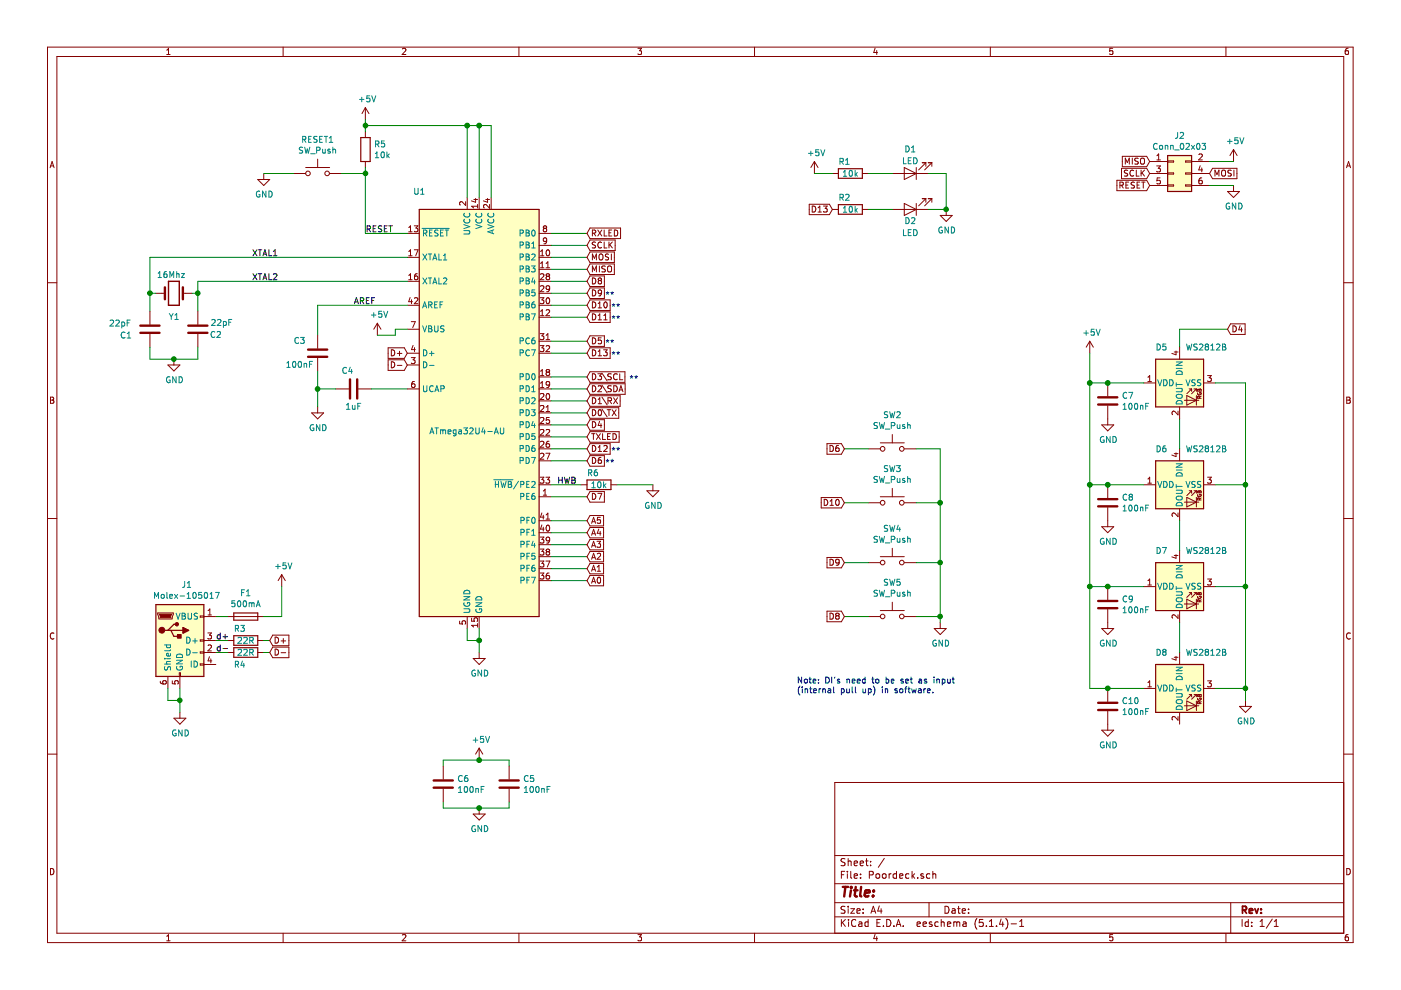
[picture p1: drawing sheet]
EESchema Schematic File Version 4
LIBS:555Timer-cache
EELAYER 29 0
EELAYER END
$Descr A4 11693 8268
encoding utf-8
Sheet 1 1
Title ""
Date ""
Rev ""
Comp ""
Comment1 ""
Comment2 ""
Comment3 ""
Comment4 ""
$EndDescr
$Comp
L Device:Crystal Y1
U 1 1
P 1450 2450
F 0 "Y1" H 1400 2650 50  0000 L CNN
F 1 "16Mhz" H 1350 2300 50  0000 L CNN
F 2 "Crystal:Crystal_SMD_5032-2Pin_5.0x3.2mm_HandSoldering" H 1450 2450 50  0001 C CNN
F 3 "~" H 1450 2450 50  0001 C CNN
	1    1450 2450
	-1   0    0    1   
$EndComp
$Comp
L Device:C C1
U 1 1
P 1250 2750
F 0 "C1" H 1050 2700 50  0000 C CNN
F 1 "22pF" H 1000 2800 50  0000 C CNN
F 2 "Capacitor_SMD:C_0805_2012Metric_Pad1.15x1.40mm_HandSolder" H 1288 2600 50  0001 C CNN
F 3 "~" H 1250 2750 50  0001 C CNN
	1    1250 2750
	1    0    0    -1  
$EndComp
$Comp
L Device:C C2
U 1 1
P 1650 2750
F 0 "C2" H 1500 2800 50  0000 C CNN
F 1 "22pF" H 1450 2700 50  0000 C CNN
F 2 "Capacitor_SMD:C_0805_2012Metric_Pad1.15x1.40mm_HandSolder" H 1688 2600 50  0001 C CNN
F 3 "~" H 1650 2750 50  0001 C CNN
	1    1650 2750
	-1   0    0    1   
$EndComp
$Comp
L Device:C C5
U 1 1
P 4250 6550
F 0 "C5" H 4365 6596 50  0000 L CNN
F 1 "100nF" H 4365 6505 50  0000 L CNN
F 2 "Capacitor_SMD:C_0805_2012Metric_Pad1.15x1.40mm_HandSolder" H 4288 6400 50  0001 C CNN
F 3 "~" H 4250 6550 50  0001 C CNN
	1    4250 6550
	1    0    0    -1  
$EndComp
$Comp
L Switch:SW_Push RESET1
U 1 1
P 2650 1450
F 0 "RESET1" H 2650 1735 50  0000 C CNN
F 1 "SW_Push" H 2650 1644 50  0000 C CNN
F 2 "Button_Switch_SMD:SW_SPST_B3S-1000" H 2650 1650 50  0001 C CNN
F 3 "~" H 2650 1650 50  0001 C CNN
	1    2650 1450
	1    0    0    -1  
$EndComp
$Comp
L power:+5V #PWR0101
U 1 1
P 3050 1000
F 0 "#PWR0101" H 3050 850 50  0001 C CNN
F 1 "+5V" H 3065 1173 50  0000 C CNN
F 2 "" H 3050 1000 50  0001 C CNN
F 3 "" H 3050 1000 50  0001 C CNN
	1    3050 1000
	1    0    0    -1  
$EndComp
$Comp
L power:+5V #PWR0102
U 1 1
P 2350 4900
F 0 "#PWR0102" H 2350 4750 50  0001 C CNN
F 1 "+5V" H 2365 5073 50  0000 C CNN
F 2 "" H 2350 4900 50  0001 C CNN
F 3 "" H 2350 4900 50  0001 C CNN
	1    2350 4900
	1    0    0    -1  
$EndComp
$Comp
L power:GND #PWR0103
U 1 1
P 1500 5950
F 0 "#PWR0103" H 1500 5700 50  0001 C CNN
F 1 "GND" H 1505 5777 50  0000 C CNN
F 2 "" H 1500 5950 50  0001 C CNN
F 3 "" H 1500 5950 50  0001 C CNN
	1    1500 5950
	1    0    0    -1  
$EndComp
$Comp
L power:GND #PWR0104
U 1 1
P 1450 3000
F 0 "#PWR0104" H 1450 2750 50  0001 C CNN
F 1 "GND" H 1455 2827 50  0000 C CNN
F 2 "" H 1450 3000 50  0001 C CNN
F 3 "" H 1450 3000 50  0001 C CNN
	1    1450 3000
	1    0    0    -1  
$EndComp
$Comp
L power:GND #PWR0105
U 1 1
P 2200 1450
F 0 "#PWR0105" H 2200 1200 50  0001 C CNN
F 1 "GND" H 2205 1277 50  0000 C CNN
F 2 "" H 2200 1450 50  0001 C CNN
F 3 "" H 2200 1450 50  0001 C CNN
	1    2200 1450
	1    0    0    -1  
$EndComp
$Comp
L Device:R R5
U 1 1
P 3050 1250
F 0 "R5" H 3120 1296 50  0000 L CNN
F 1 "10k" H 3120 1205 50  0000 L CNN
F 2 "Resistor_SMD:R_0805_2012Metric_Pad1.15x1.40mm_HandSolder" V 2980 1250 50  0001 C CNN
F 3 "~" H 3050 1250 50  0001 C CNN
	1    3050 1250
	1    0    0    -1  
$EndComp
Text GLabel 3400 2950 0    50   Input ~ 0
D+
Text GLabel 3400 3050 0    50   Input ~ 0
D-
Wire Wire Line
	3400 1950 3050 1950
Wire Wire Line
	3050 1950 3050 1450
Wire Wire Line
	3050 1100 3050 1050
Wire Wire Line
	2850 1450 3050 1450
Connection ~ 3050 1450
Wire Wire Line
	3050 1450 3050 1400
Wire Wire Line
	2450 1450 2200 1450
Wire Wire Line
	3050 1050 3900 1050
Wire Wire Line
	4100 1050 4100 1650
Connection ~ 3050 1050
Wire Wire Line
	3050 1050 3050 1000
Wire Wire Line
	4000 1650 4000 1050
Connection ~ 4000 1050
Wire Wire Line
	4000 1050 4100 1050
Wire Wire Line
	3900 1650 3900 1050
Connection ~ 3900 1050
Wire Wire Line
	3900 1050 4000 1050
Wire Wire Line
	1500 5750 1500 5850
Wire Wire Line
	1400 5750 1400 5850
Wire Wire Line
	1400 5850 1500 5850
Connection ~ 1500 5850
Wire Wire Line
	1500 5850 1500 5950
$Comp
L Device:Fuse F1
U 1 1
P 2050 5150
F 0 "F1" V 1853 5150 50  0000 C CNN
F 1 "500mA" V 1944 5150 50  0000 C CNN
F 2 "Fuse:Fuse_0805_2012Metric_Pad1.15x1.40mm_HandSolder" V 1980 5150 50  0001 C CNN
F 3 "~" H 2050 5150 50  0001 C CNN
	1    2050 5150
	0    1    1    0   
$EndComp
Wire Wire Line
	2200 5150 2350 5150
Wire Wire Line
	2350 5150 2350 4900
$Comp
L Device:R R3
U 1 1
P 2050 5350
F 0 "R3" V 1950 5300 50  0000 C CNN
F 1 "22R" V 2050 5350 50  0000 C CNN
F 2 "Resistor_SMD:R_0805_2012Metric_Pad1.15x1.40mm_HandSolder" V 1980 5350 50  0001 C CNN
F 3 "~" H 2050 5350 50  0001 C CNN
	1    2050 5350
	0    1    1    0   
$EndComp
$Comp
L Device:R R4
U 1 1
P 2050 5450
F 0 "R4" V 2150 5400 50  0000 C CNN
F 1 "22R" V 2050 5450 50  0000 C CNN
F 2 "Resistor_SMD:R_0805_2012Metric_Pad1.15x1.40mm_HandSolder" V 1980 5450 50  0001 C CNN
F 3 "~" H 2050 5450 50  0001 C CNN
	1    2050 5450
	0    1    1    0   
$EndComp
Text Label 3050 1950 0    50   ~ 0
RESET
$Comp
L Device:C C3
U 1 1
P 2650 2950
F 0 "C3" H 2800 2850 50  0000 C CNN
F 1 "100nF" H 2800 3050 50  0000 C CNN
F 2 "Capacitor_SMD:C_0805_2012Metric_Pad1.15x1.40mm_HandSolder" H 2688 2800 50  0001 C CNN
F 3 "~" H 2650 2950 50  0001 C CNN
	1    2650 2950
	-1   0    0    1   
$EndComp
$Comp
L power:GND #PWR0108
U 1 1
P 2650 3400
F 0 "#PWR0108" H 2650 3150 50  0001 C CNN
F 1 "GND" H 2655 3227 50  0000 C CNN
F 2 "" H 2650 3400 50  0001 C CNN
F 3 "" H 2650 3400 50  0001 C CNN
	1    2650 3400
	1    0    0    -1  
$EndComp
Text GLabel 9600 1550 0    50   Input ~ 0
RESET
$Comp
L power:+5V #PWR0109
U 1 1
P 10300 1350
F 0 "#PWR0109" H 10300 1200 50  0001 C CNN
F 1 "+5V" H 10315 1523 50  0000 C CNN
F 2 "" H 10300 1350 50  0001 C CNN
F 3 "" H 10300 1350 50  0001 C CNN
	1    10300 1350
	1    0    0    -1  
$EndComp
$Comp
L power:GND #PWR0110
U 1 1
P 10300 1550
F 0 "#PWR0110" H 10300 1300 50  0001 C CNN
F 1 "GND" H 10305 1377 50  0000 C CNN
F 2 "" H 10300 1550 50  0001 C CNN
F 3 "" H 10300 1550 50  0001 C CNN
	1    10300 1550
	1    0    0    -1  
$EndComp
Text GLabel 4900 2050 2    50   Input ~ 0
SCLK
Text GLabel 4900 2150 2    50   Input ~ 0
MOSI
Text GLabel 4900 2250 2    50   Input ~ 0
MISO
Text GLabel 9600 1450 0    50   Input ~ 0
SCLK
Text GLabel 10100 1450 2    50   Input ~ 0
MOSI
Text GLabel 9600 1350 0    50   Input ~ 0
MISO
Wire Wire Line
	4600 2050 4900 2050
Wire Wire Line
	4600 2150 4900 2150
Wire Wire Line
	4600 2250 4900 2250
$Comp
L Connector_Generic:Conn_02x03_Odd_Even J2
U 1 1
P 9800 1450
F 0 "J2" H 9850 1767 50  0000 C CNN
F 1 "Conn_02x03" H 9850 1676 50  0000 C CNN
F 2 "Connector_PinHeader_2.54mm:PinHeader_2x03_P2.54mm_Vertical" H 9800 1450 50  0001 C CNN
F 3 "~" H 9800 1450 50  0001 C CNN
	1    9800 1450
	1    0    0    -1  
$EndComp
Wire Wire Line
	10100 1350 10300 1350
Wire Wire Line
	10100 1550 10300 1550
$Comp
L power:+5V #PWR0111
U 1 1
P 3150 2800
F 0 "#PWR0111" H 3150 2650 50  0001 C CNN
F 1 "+5V" H 3165 2973 50  0000 C CNN
F 2 "" H 3150 2800 50  0001 C CNN
F 3 "" H 3150 2800 50  0001 C CNN
	1    3150 2800
	1    0    0    -1  
$EndComp
Wire Wire Line
	3150 2800 3300 2800
Wire Wire Line
	3300 2800 3300 2750
Wire Wire Line
	3300 2750 3400 2750
Text GLabel 2250 5450 2    50   Input ~ 0
D-
Text GLabel 2250 5350 2    50   Input ~ 0
D+
Wire Wire Line
	1800 5350 1900 5350
Wire Wire Line
	1800 5450 1900 5450
Wire Wire Line
	2250 5350 2200 5350
Wire Wire Line
	2250 5450 2200 5450
$Comp
L Device:C C4
U 1 1
P 2950 3250
F 0 "C4" V 3100 3300 50  0000 C CNN
F 1 "1uF" V 2800 3250 50  0000 C CNN
F 2 "Capacitor_SMD:C_0805_2012Metric_Pad1.15x1.40mm_HandSolder" H 2988 3100 50  0001 C CNN
F 3 "~" H 2950 3250 50  0001 C CNN
	1    2950 3250
	0    -1   -1   0   
$EndComp
Wire Wire Line
	2650 2550 2650 2800
Wire Wire Line
	2650 2550 3400 2550
Wire Wire Line
	2650 3100 2650 3250
Wire Wire Line
	2800 3250 2650 3250
Connection ~ 2650 3250
Wire Wire Line
	2650 3250 2650 3400
Wire Wire Line
	3100 3250 3400 3250
$Comp
L power:GND #PWR0112
U 1 1
P 4000 5450
F 0 "#PWR0112" H 4000 5200 50  0001 C CNN
F 1 "GND" H 4005 5277 50  0000 C CNN
F 2 "" H 4000 5450 50  0001 C CNN
F 3 "" H 4000 5450 50  0001 C CNN
	1    4000 5450
	1    0    0    -1  
$EndComp
Wire Wire Line
	4000 5250 4000 5350
Wire Wire Line
	3900 5250 3900 5350
Wire Wire Line
	3900 5350 4000 5350
Connection ~ 4000 5350
Wire Wire Line
	4000 5350 4000 5450
$Comp
L Device:R R6
U 1 1
P 5000 4050
F 0 "R6" V 4900 4000 50  0000 C CNN
F 1 "10k" V 5000 4050 50  0000 C CNN
F 2 "Resistor_SMD:R_0805_2012Metric_Pad1.15x1.40mm_HandSolder" V 4930 4050 50  0001 C CNN
F 3 "~" H 5000 4050 50  0001 C CNN
	1    5000 4050
	0    1    1    0   
$EndComp
$Comp
L power:GND #PWR0113
U 1 1
P 5450 4050
F 0 "#PWR0113" H 5450 3800 50  0001 C CNN
F 1 "GND" H 5455 3877 50  0000 C CNN
F 2 "" H 5450 4050 50  0001 C CNN
F 3 "" H 5450 4050 50  0001 C CNN
	1    5450 4050
	1    0    0    -1  
$EndComp
Text GLabel 4900 3550 2    50   Input ~ 0
D4
Text GLabel 4900 3850 2    50   Input ~ 0
D6
Text GLabel 4900 4150 2    50   Input ~ 0
D7
Text GLabel 4900 2350 2    50   Input ~ 0
D8
Text GLabel 4900 2450 2    50   Input ~ 0
D9
Text GLabel 4900 2550 2    50   Input ~ 0
D10
Text GLabel 4900 2650 2    50   Input ~ 0
D11
$Comp
L Device:R R1
U 1 1
P 7100 1450
F 0 "R1" V 7000 1400 50  0000 C CNN
F 1 "10k" V 7100 1450 50  0000 C CNN
F 2 "Resistor_SMD:R_0805_2012Metric_Pad1.15x1.40mm_HandSolder" V 7030 1450 50  0001 C CNN
F 3 "~" H 7100 1450 50  0001 C CNN
	1    7100 1450
	0    1    1    0   
$EndComp
$Comp
L Device:LED D1
U 1 1
P 7600 1450
F 0 "D1" H 7600 1250 50  0000 C CNN
F 1 "LED" H 7600 1350 50  0000 C CNN
F 2 "Diode_SMD:D_0805_2012Metric_Pad1.15x1.40mm_HandSolder" H 7600 1450 50  0001 C CNN
F 3 "~" H 7600 1450 50  0001 C CNN
	1    7600 1450
	-1   0    0    1   
$EndComp
$Comp
L power:GND #PWR0114
U 1 1
P 7900 1750
F 0 "#PWR0114" H 7900 1500 50  0001 C CNN
F 1 "GND" H 7905 1577 50  0000 C CNN
F 2 "" H 7900 1750 50  0001 C CNN
F 3 "" H 7900 1750 50  0001 C CNN
	1    7900 1750
	1    0    0    -1  
$EndComp
Wire Wire Line
	7250 1450 7450 1450
Wire Wire Line
	7750 1450 7900 1450
$Comp
L Device:R R2
U 1 1
P 7100 1750
F 0 "R2" V 7000 1700 50  0000 C CNN
F 1 "10k" V 7100 1750 50  0000 C CNN
F 2 "Resistor_SMD:R_0805_2012Metric_Pad1.15x1.40mm_HandSolder" V 7030 1750 50  0001 C CNN
F 3 "~" H 7100 1750 50  0001 C CNN
	1    7100 1750
	0    1    1    0   
$EndComp
$Comp
L Device:LED D2
U 1 1
P 7600 1750
F 0 "D2" H 7600 1850 50  0000 C CNN
F 1 "LED" H 7600 1950 50  0000 C CNN
F 2 "Diode_SMD:D_0805_2012Metric_Pad1.15x1.40mm_HandSolder" H 7600 1750 50  0001 C CNN
F 3 "~" H 7600 1750 50  0001 C CNN
	1    7600 1750
	-1   0    0    1   
$EndComp
Wire Wire Line
	7250 1750 7450 1750
Wire Wire Line
	7750 1750 7900 1750
$Comp
L power:+5V #PWR0115
U 1 1
P 6800 1450
F 0 "#PWR0115" H 6800 1300 50  0001 C CNN
F 1 "+5V" H 6815 1623 50  0000 C CNN
F 2 "" H 6800 1450 50  0001 C CNN
F 3 "" H 6800 1450 50  0001 C CNN
	1    6800 1450
	1    0    0    -1  
$EndComp
Text GLabel 6950 1750 0    50   Input ~ 0
D13
Wire Wire Line
	6800 1450 6950 1450
Wire Wire Line
	5150 4050 5450 4050
Text GLabel 4900 2950 2    50   Input ~ 0
D13
Text GLabel 4900 2850 2    50   Input ~ 0
D5
$Comp
L MCU_Microchip_ATmega:ATmega32U4-AU U1
U 1 1
P 4000 3450
F 0 "U1" H 3500 5300 50  0000 C CNN
F 1 "ATmega32U4-AU" H 3900 3300 50  0000 C CNN
F 2 "Package_QFP:TQFP-44_10x10mm_P0.8mm" H 4000 3450 50  0001 C CIN
F 3 "http://ww1.microchip.com/downloads/en/DeviceDoc/Atmel-7766-8-bit-AVR-ATmega16U4-32U4_Datasheet.pdf" H 4000 3450 50  0001 C CNN
	1    4000 3450
	1    0    0    -1  
$EndComp
Wire Wire Line
	4600 2350 4900 2350
Wire Wire Line
	4600 2450 4900 2450
Wire Wire Line
	4600 2550 4900 2550
Wire Wire Line
	4600 2650 4900 2650
Wire Wire Line
	4600 2850 4900 2850
Wire Wire Line
	4600 2950 4900 2950
Wire Wire Line
	4600 3550 4900 3550
Wire Wire Line
	4600 3850 4900 3850
Wire Wire Line
	4600 4150 4900 4150
Wire Wire Line
	4250 6350 4250 6400
Wire Wire Line
	4250 6700 4250 6750
Text GLabel 4900 3150 2    50   Input ~ 0
D3\SCL
Text GLabel 4900 3250 2    50   Input ~ 0
D2\SDA
Text GLabel 4900 3350 2    50   Input ~ 0
D1\RX
Text GLabel 4900 3450 2    50   Input ~ 0
D0\TX
Wire Wire Line
	4600 3150 4900 3150
Wire Wire Line
	4600 3250 4900 3250
Wire Wire Line
	4600 3350 4900 3350
Wire Wire Line
	4600 3450 4900 3450
Text GLabel 4900 3750 2    50   Input ~ 0
D12
Wire Wire Line
	4600 3750 4900 3750
Text Notes 5100 3800 0    50   ~ 0
**
Text Notes 5250 3200 0    50   ~ 0
**
Text Notes 5100 3000 0    50   ~ 0
**
Text Notes 5050 2900 0    50   ~ 0
**
Text Notes 5100 2700 0    50   ~ 0
**
Text Notes 5100 2600 0    50   ~ 0
**
Text Notes 5050 2500 0    50   ~ 0
**
Text Notes 5050 3900 0    50   ~ 0
**
Text GLabel 4900 4350 2    50   Input ~ 0
A5
Text GLabel 4900 4450 2    50   Input ~ 0
A4
Text GLabel 4900 4550 2    50   Input ~ 0
A3
Text GLabel 4900 4650 2    50   Input ~ 0
A2
Text GLabel 4900 4750 2    50   Input ~ 0
A1
Text GLabel 4900 4850 2    50   Input ~ 0
A0
Wire Wire Line
	4600 4350 4900 4350
Wire Wire Line
	4900 4450 4600 4450
Wire Wire Line
	4600 4550 4900 4550
Wire Wire Line
	4900 4650 4600 4650
Wire Wire Line
	4600 4750 4900 4750
Wire Wire Line
	4900 4850 4600 4850
Text GLabel 4900 1950 2    50   Input ~ 0
RXLED
Text GLabel 4900 3650 2    50   Input ~ 0
TXLED
Wire Wire Line
	4600 1950 4900 1950
Wire Wire Line
	4900 3650 4600 3650
$Comp
L Device:C C6
U 1 1
P 3700 6550
F 0 "C6" H 3815 6596 50  0000 L CNN
F 1 "100nF" H 3815 6505 50  0000 L CNN
F 2 "Capacitor_SMD:C_0805_2012Metric_Pad1.15x1.40mm_HandSolder" H 3738 6400 50  0001 C CNN
F 3 "~" H 3700 6550 50  0001 C CNN
	1    3700 6550
	1    0    0    -1  
$EndComp
$Comp
L power:GND #PWR0106
U 1 1
P 4000 6750
F 0 "#PWR0106" H 4000 6500 50  0001 C CNN
F 1 "GND" H 4005 6577 50  0000 C CNN
F 2 "" H 4000 6750 50  0001 C CNN
F 3 "" H 4000 6750 50  0001 C CNN
	1    4000 6750
	1    0    0    -1  
$EndComp
$Comp
L power:+5V #PWR0107
U 1 1
P 4000 6350
F 0 "#PWR0107" H 4000 6200 50  0001 C CNN
F 1 "+5V" H 4015 6523 50  0000 C CNN
F 2 "" H 4000 6350 50  0001 C CNN
F 3 "" H 4000 6350 50  0001 C CNN
	1    4000 6350
	1    0    0    -1  
$EndComp
Wire Wire Line
	3700 6350 3700 6400
Wire Wire Line
	3700 6700 3700 6750
Wire Wire Line
	3700 6350 4000 6350
Wire Wire Line
	4250 6750 4000 6750
Connection ~ 4000 6750
Wire Wire Line
	4000 6750 3700 6750
Connection ~ 4000 6350
Wire Wire Line
	4000 6350 4250 6350
Text Label 1800 5350 0    50   ~ 0
d+
Text Label 1800 5450 0    50   ~ 0
d-
Text Label 2100 2150 0    50   ~ 0
XTAL1
Text Label 2100 2350 0    50   ~ 0
XTAL2
Text Label 2950 2550 0    50   ~ 0
AREF
Wire Wire Line
	1250 2900 1250 3000
Wire Wire Line
	1650 2900 1650 3000
Wire Wire Line
	3400 2150 1250 2150
Wire Wire Line
	1250 2150 1250 2450
Wire Wire Line
	3400 2350 1650 2350
Wire Wire Line
	1650 2350 1650 2450
Wire Wire Line
	1650 3000 1450 3000
Wire Wire Line
	1250 3000 1450 3000
Connection ~ 1450 3000
Wire Wire Line
	1600 2450 1650 2450
Connection ~ 1650 2450
Wire Wire Line
	1650 2450 1650 2600
Wire Wire Line
	1300 2450 1250 2450
Connection ~ 1250 2450
Wire Wire Line
	1250 2450 1250 2600
$Comp
L Switch:SW_Push SW2
U 1 1
P 7450 3750
F 0 "SW2" H 7450 4035 50  0000 C CNN
F 1 "SW_Push" H 7450 3944 50  0000 C CNN
F 2 "Button_Switch_Keyboard:SW_Cherry_MX_1.00u_Plate" H 7450 3950 50  0001 C CNN
F 3 "~" H 7450 3950 50  0001 C CNN
	1    7450 3750
	1    0    0    -1  
$EndComp
$Comp
L Switch:SW_Push SW3
U 1 1
P 7450 4200
F 0 "SW3" H 7450 4485 50  0000 C CNN
F 1 "SW_Push" H 7450 4394 50  0000 C CNN
F 2 "Button_Switch_Keyboard:SW_Cherry_MX_1.00u_Plate" H 7450 4400 50  0001 C CNN
F 3 "~" H 7450 4400 50  0001 C CNN
	1    7450 4200
	1    0    0    -1  
$EndComp
$Comp
L Switch:SW_Push SW4
U 1 1
P 7450 4700
F 0 "SW4" H 7450 4985 50  0000 C CNN
F 1 "SW_Push" H 7450 4894 50  0000 C CNN
F 2 "Button_Switch_Keyboard:SW_Cherry_MX_1.00u_Plate" H 7450 4900 50  0001 C CNN
F 3 "~" H 7450 4900 50  0001 C CNN
	1    7450 4700
	1    0    0    -1  
$EndComp
$Comp
L Switch:SW_Push SW5
U 1 1
P 7450 5150
F 0 "SW5" H 7450 5435 50  0000 C CNN
F 1 "SW_Push" H 7450 5344 50  0000 C CNN
F 2 "Button_Switch_Keyboard:SW_Cherry_MX_1.00u_Plate" H 7450 5350 50  0001 C CNN
F 3 "~" H 7450 5350 50  0001 C CNN
	1    7450 5150
	1    0    0    -1  
$EndComp
Text GLabel 7050 5150 0    50   Input ~ 0
D8
Text GLabel 7050 4700 0    50   Input ~ 0
D9
Text GLabel 7050 4200 0    50   Input ~ 0
D10
Text GLabel 7050 3750 0    50   Input ~ 0
D6
$Comp
L power:GND #PWR0116
U 1 1
P 7850 5200
F 0 "#PWR0116" H 7850 4950 50  0001 C CNN
F 1 "GND" H 7855 5027 50  0000 C CNN
F 2 "" H 7850 5200 50  0001 C CNN
F 3 "" H 7850 5200 50  0001 C CNN
	1    7850 5200
	1    0    0    -1  
$EndComp
Wire Wire Line
	7650 3750 7850 3750
Wire Wire Line
	7850 3750 7850 4200
Wire Wire Line
	7650 5150 7850 5150
Connection ~ 7850 5150
Wire Wire Line
	7850 5150 7850 5200
Wire Wire Line
	7650 4700 7850 4700
Connection ~ 7850 4700
Wire Wire Line
	7850 4700 7850 5150
Wire Wire Line
	7650 4200 7850 4200
Connection ~ 7850 4200
Wire Wire Line
	7850 4200 7850 4700
Wire Wire Line
	7050 4200 7250 4200
Wire Wire Line
	7050 4700 7250 4700
Wire Wire Line
	7050 3750 7250 3750
Wire Wire Line
	7050 5150 7250 5150
Text Notes 6650 5800 0    50   ~ 0
Note: DI's need to be set as input\n(internal pull up) in software.
$Comp
L LED:WS2812B D5
U 1 1
P 9850 3200
F 0 "D5" V 9550 3300 50  0000 L CNN
F 1 "WS2812B" V 9550 2800 50  0000 L CNN
F 2 "LED_SMD:LED_WS2812B_PLCC4_5.0x5.0mm_P3.2mm" H 9900 2900 50  0001 L TNN
F 3 "https://cdn-shop.adafruit.com/datasheets/WS2812B.pdf" H 9950 2825 50  0001 L TNN
	1    9850 3200
	0    -1   1    0   
$EndComp
$Comp
L LED:WS2812B D6
U 1 1
P 9850 4050
F 0 "D6" V 9550 4150 50  0000 L CNN
F 1 "WS2812B" V 9550 3650 50  0000 L CNN
F 2 "LED_SMD:LED_WS2812B_PLCC4_5.0x5.0mm_P3.2mm" H 9900 3750 50  0001 L TNN
F 3 "https://cdn-shop.adafruit.com/datasheets/WS2812B.pdf" H 9950 3675 50  0001 L TNN
	1    9850 4050
	0    -1   1    0   
$EndComp
$Comp
L LED:WS2812B D7
U 1 1
P 9850 4900
F 0 "D7" V 9550 5000 50  0000 L CNN
F 1 "WS2812B" V 9550 4500 50  0000 L CNN
F 2 "LED_SMD:LED_WS2812B_PLCC4_5.0x5.0mm_P3.2mm" H 9900 4600 50  0001 L TNN
F 3 "https://cdn-shop.adafruit.com/datasheets/WS2812B.pdf" H 9950 4525 50  0001 L TNN
	1    9850 4900
	0    -1   1    0   
$EndComp
$Comp
L LED:WS2812B D8
U 1 1
P 9850 5750
F 0 "D8" V 9550 5850 50  0000 L CNN
F 1 "WS2812B" V 9550 5350 50  0000 L CNN
F 2 "LED_SMD:LED_WS2812B_PLCC4_5.0x5.0mm_P3.2mm" H 9900 5450 50  0001 L TNN
F 3 "https://cdn-shop.adafruit.com/datasheets/WS2812B.pdf" H 9950 5375 50  0001 L TNN
	1    9850 5750
	0    -1   1    0   
$EndComp
Wire Wire Line
	9850 3500 9850 3750
Wire Wire Line
	9850 4350 9850 4600
Wire Wire Line
	9850 5200 9850 5450
$Comp
L power:GND #PWR0117
U 1 1
P 10400 5850
F 0 "#PWR0117" H 10400 5600 50  0001 C CNN
F 1 "GND" H 10405 5677 50  0000 C CNN
F 2 "" H 10400 5850 50  0001 C CNN
F 3 "" H 10400 5850 50  0001 C CNN
	1    10400 5850
	1    0    0    -1  
$EndComp
$Comp
L power:+5V #PWR0118
U 1 1
P 9100 2950
F 0 "#PWR0118" H 9100 2800 50  0001 C CNN
F 1 "+5V" H 9115 3123 50  0000 C CNN
F 2 "" H 9100 2950 50  0001 C CNN
F 3 "" H 9100 2950 50  0001 C CNN
	1    9100 2950
	1    0    0    -1  
$EndComp
Wire Wire Line
	9100 2950 9100 3200
Wire Wire Line
	9100 5750 9250 5750
Connection ~ 9100 4900
Wire Wire Line
	9100 4900 9100 5750
Connection ~ 9100 4050
Wire Wire Line
	9100 4050 9100 4900
Connection ~ 9100 3200
Wire Wire Line
	9100 3200 9100 4050
Wire Wire Line
	10150 3200 10400 3200
Wire Wire Line
	10400 3200 10400 4050
Wire Wire Line
	10150 4050 10400 4050
Connection ~ 10400 4050
Wire Wire Line
	10400 4050 10400 4900
Wire Wire Line
	10150 4900 10400 4900
Connection ~ 10400 4900
Wire Wire Line
	10400 4900 10400 5750
Wire Wire Line
	10150 5750 10400 5750
Connection ~ 10400 5750
Wire Wire Line
	10400 5750 10400 5850
Text GLabel 10250 2750 2    50   Input ~ 0
D4
Wire Wire Line
	10250 2750 9850 2750
Wire Wire Line
	9850 2750 9850 2900
Wire Wire Line
	1800 5150 1900 5150
Wire Wire Line
	4600 4050 4850 4050
Text Label 4650 4050 0    50   ~ 0
HWB
$Comp
L Device:C C7
U 1 1
P 9250 3350
F 0 "C7" H 9365 3396 50  0000 L CNN
F 1 "100nF" H 9365 3305 50  0000 L CNN
F 2 "Capacitor_SMD:C_0805_2012Metric_Pad1.15x1.40mm_HandSolder" H 9288 3200 50  0001 C CNN
F 3 "~" H 9250 3350 50  0001 C CNN
	1    9250 3350
	1    0    0    -1  
$EndComp
Connection ~ 9250 3200
Wire Wire Line
	9250 3200 9100 3200
$Comp
L Device:C C8
U 1 1
P 9250 4200
F 0 "C8" H 9365 4246 50  0000 L CNN
F 1 "100nF" H 9365 4155 50  0000 L CNN
F 2 "Capacitor_SMD:C_0805_2012Metric_Pad1.15x1.40mm_HandSolder" H 9288 4050 50  0001 C CNN
F 3 "~" H 9250 4200 50  0001 C CNN
	1    9250 4200
	1    0    0    -1  
$EndComp
Connection ~ 9250 4050
Wire Wire Line
	9250 4050 9100 4050
$Comp
L Device:C C9
U 1 1
P 9250 5050
F 0 "C9" H 9365 5096 50  0000 L CNN
F 1 "100nF" H 9365 5005 50  0000 L CNN
F 2 "Capacitor_SMD:C_0805_2012Metric_Pad1.15x1.40mm_HandSolder" H 9288 4900 50  0001 C CNN
F 3 "~" H 9250 5050 50  0001 C CNN
	1    9250 5050
	1    0    0    -1  
$EndComp
Connection ~ 9250 4900
Wire Wire Line
	9250 4900 9100 4900
$Comp
L Device:C C10
U 1 1
P 9250 5900
F 0 "C10" H 9365 5946 50  0000 L CNN
F 1 "100nF" H 9365 5855 50  0000 L CNN
F 2 "Capacitor_SMD:C_0805_2012Metric_Pad1.15x1.40mm_HandSolder" H 9288 5750 50  0001 C CNN
F 3 "~" H 9250 5900 50  0001 C CNN
	1    9250 5900
	1    0    0    -1  
$EndComp
Connection ~ 9250 5750
$Comp
L power:GND #PWR0119
U 1 1
P 9250 6050
F 0 "#PWR0119" H 9250 5800 50  0001 C CNN
F 1 "GND" H 9255 5877 50  0000 C CNN
F 2 "" H 9250 6050 50  0001 C CNN
F 3 "" H 9250 6050 50  0001 C CNN
	1    9250 6050
	1    0    0    -1  
$EndComp
$Comp
L power:GND #PWR0120
U 1 1
P 9250 5200
F 0 "#PWR0120" H 9250 4950 50  0001 C CNN
F 1 "GND" H 9255 5027 50  0000 C CNN
F 2 "" H 9250 5200 50  0001 C CNN
F 3 "" H 9250 5200 50  0001 C CNN
	1    9250 5200
	1    0    0    -1  
$EndComp
$Comp
L power:GND #PWR0121
U 1 1
P 9250 4350
F 0 "#PWR0121" H 9250 4100 50  0001 C CNN
F 1 "GND" H 9255 4177 50  0000 C CNN
F 2 "" H 9250 4350 50  0001 C CNN
F 3 "" H 9250 4350 50  0001 C CNN
	1    9250 4350
	1    0    0    -1  
$EndComp
$Comp
L power:GND #PWR0122
U 1 1
P 9250 3500
F 0 "#PWR0122" H 9250 3250 50  0001 C CNN
F 1 "GND" H 9255 3327 50  0000 C CNN
F 2 "" H 9250 3500 50  0001 C CNN
F 3 "" H 9250 3500 50  0001 C CNN
	1    9250 3500
	1    0    0    -1  
$EndComp
Wire Wire Line
	9250 3200 9550 3200
Wire Wire Line
	9250 4050 9550 4050
Wire Wire Line
	9250 4900 9550 4900
Wire Wire Line
	9250 5750 9550 5750
Wire Wire Line
	7900 1450 7900 1750
Connection ~ 7900 1750
$Comp
L Connector:USB_B_Micro J1
U 1 1
P 1500 5350
F 0 "J1" H 1557 5817 50  0000 C CNN
F 1 "Molex-105017" H 1557 5726 50  0000 C CNN
F 2 "Connector_USB:USB_Micro-B_Molex-105017-0001" H 1650 5300 50  0001 C CNN
F 3 "~" H 1650 5300 50  0001 C CNN
	1    1500 5350
	1    0    0    -1  
$EndComp
$EndSCHEMATC
